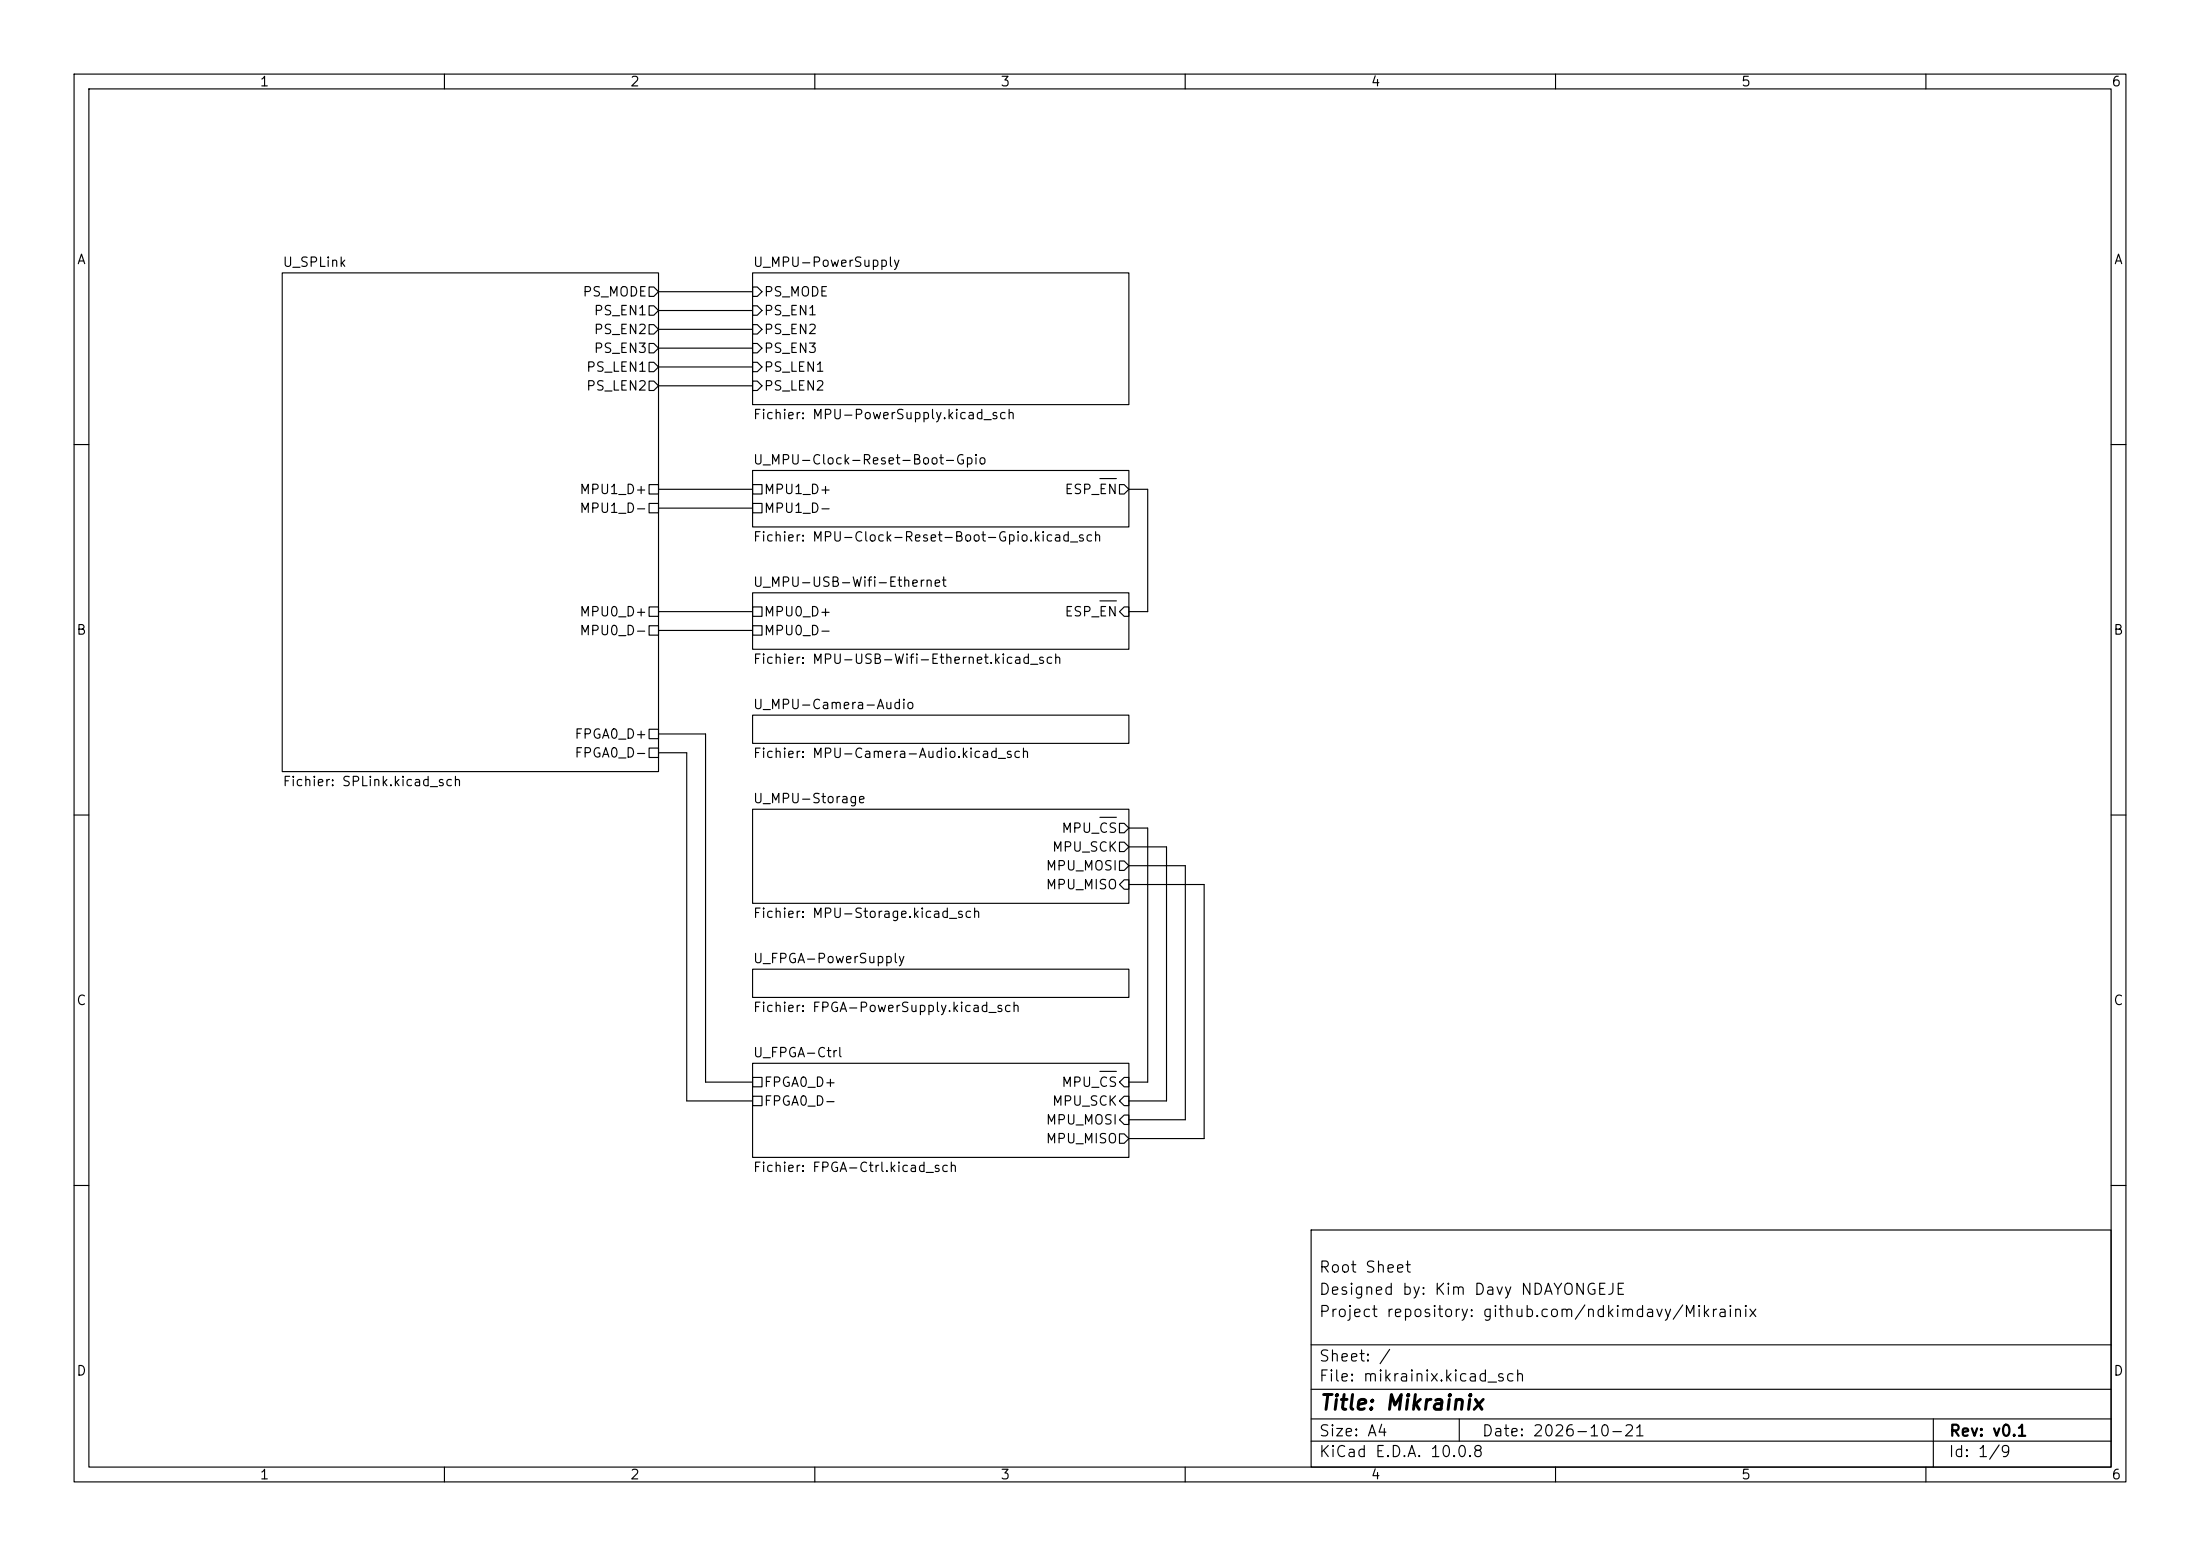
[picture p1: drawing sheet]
<svg xmlns="http://www.w3.org/2000/svg" width="297mm" height="210mm" viewBox="0 0 297 210" stroke-linecap="round" stroke-linejoin="round" font-family="sans-serif">
<g fill="none" stroke="#000" stroke-width=".15">
<path d="M10 10h277v190h-277zM12 12h273v186h-273zM60 10v2M110 10v2M160 10v2M210 10v2M260 10v2M38.1 36.8h50.8v67.3h-50.8zM87.6 38.7h.7l.6 .7-.6 .6h-.7zM88.9 39.4h12.7M101.6 36.8h50.8v17.8h-50.8zM101.6 38.7h.6l.7 .7-.7 .6h-.6z"/>
<path d="M87.6 41.3h.7l.6 .6-.6 .6h-.7zM87.6 43.8h.7l.6 .7-.6 .6h-.7zM87.6 46.4h.7l.6 .6-.6 .6h-.7zM87.6 48.9h.7l.6 .6-.6 .7h-.7zM87.6 51.4h.7l.6 .7-.6 .6h-.7zM88.9 47h12.7M88.9 52.1h12.7M88.9 44.5h12.7M88.9 41.9h12.7M88.9 49.5h12.7M101.6 41.3h.6l.7 .6-.7 .6h-.6zM101.6 43.8h.6l.7 .7-.7 .6h-.6z"/>
<path d="M101.6 46.4h.6l.7 .6-.7 .6h-.6zM101.6 48.9h.6l.7 .6-.7 .7h-.6zM101.6 51.4h.6l.7 .7-.7 .6h-.6zM10 60h2M87.6 65.4h1.3v1.3h-1.3zM87.6 67.9h1.3v1.3h-1.3zM88.9 66h12.7M88.9 68.6h12.7M101.6 63.5h50.8v7.6h-50.8zM101.6 65.4h1.3v1.3h-1.3zM101.6 67.9h1.3v1.3h-1.3zM148.5 64.6h2.2"/>
<path d="M151.1 65.4h.7l.6 .6-.6 .7h-.7zM152.4 66h2.5v16.6h-2.5M285 60h2M87.6 98.4h1.3v1.3h-1.3zM87.6 84.5h1.3v1.2h-1.3zM87.6 81.9h1.3v1.3h-1.3zM88.9 99.1h6.3v47h6.4M88.9 85.1h12.7M88.9 82.6h12.7M101.6 80h50.8v7.6h-50.8zM101.6 96.5h50.8v3.8h-50.8zM101.6 81.9h1.3v1.3h-1.3z"/>
<path d="M101.6 84.5h1.3v1.2h-1.3zM148.5 81.1h2.2M151.8 81.9h.6v1.3h-.6l-.7-.6zM10 110h2M87.6 101h1.3v1.2h-1.3zM88.9 101.6h3.8v47h8.9M101.6 109.2h50.8v12.7h-50.8zM148.5 110.3h2.2M151.1 116.2h.7l.6 .6-.6 .7h-.7zM151.1 113.7h.7l.6 .6-.6 .6h-.7zM151.1 111.1h.7l.6 .7-.6 .6h-.7zM151.8 118.7h.6v1.3h-.6l-.7-.6z"/>
<path d="M152.4 116.8h7.6v34.3h-7.6M152.4 114.3h5.1v34.3h-5.1M152.4 111.8h2.5v34.3h-2.5M152.4 119.4h10.2v34.3h-10.2M285 110h2M101.6 130.8h50.8v3.8h-50.8zM101.6 143.5h50.8v12.7h-50.8zM101.6 145.4h1.3v1.3h-1.3zM101.6 148h1.3v1.2h-1.3zM148.5 144.6h2.2M151.1 153h.7l.6 .7-.6 .6h-.7zM151.8 150.5h.6v1.3h-.6l-.7-.7z"/>
<path d="M151.8 148h.6v1.2h-.6l-.7-.6zM151.8 145.4h.6v1.3h-.6l-.7-.6zM10 160h2M177 166h108v32h-108zM285 160h2M60 198v2M110 198v2M160 198v2M177 194.5h108M177 191.5h108M177 187.5h108M177 181.5h108"/>
<path d="M197 191.5v3M210 198v2M260 198v2M261 191.5v6.5"/>
</g>
<text font-size="2" x="178" y="190.8">Title: Mikrainix</text>
<g font-size="1.5">
<text x="178" y="172.1">Root Sheet</text>
<text x="178" y="178.1">Project repository: github.com/ndkimdavy/Mikrainix</text>
<text x="178" y="175.1">Designed by: Kim Davy NDAYONGEJE</text>
<text x="178" y="184.1">Sheet: /</text>
<text x="178" y="186.8">File: mikrainix.kicad_sch</text>
<text x="178" y="197">KiCad E.D.A. 10.0.8</text>
<text x="178" y="194.2">Size: A4</text>
<text x="200" y="194.2">Date: 2026-10-21</text>
<text x="263" y="197">Id: 1/9</text>
<text x="263" y="194.2">Rev: v0.1</text>
</g>
<g font-size="1.3">
<text x="35" y="12">1</text>
<text x="85" y="12">2</text>
<text x="135" y="12">3</text>
<text x="185" y="12">4</text>
<text x="235" y="12">5</text>
<text x="285" y="12">6</text>
<text x="10.3" y="36">A</text>
<text x="285.3" y="36">A</text>
<text x="38.1" y="36.3">U_SPLink</text>
<text x="78.6" y="40.3">PS_MODE</text>
<text x="101.6" y="36.3">U_MPU-PowerSupply</text>
<text x="103" y="40.3">PS_MODE</text>
<text x="80.1" y="42.9">PS_EN1</text>
<text x="80.1" y="45.4">PS_EN2</text>
<text x="80.1" y="48">PS_EN3</text>
<text x="103" y="42.9">PS_EN1</text>
<text x="103" y="45.4">PS_EN2</text>
<text x="103" y="48">PS_EN3</text>
<text x="79" y="50.5">PS_LEN1</text>
<text x="79" y="53">PS_LEN2</text>
<text x="103" y="50.5">PS_LEN1</text>
<text x="103" y="53">PS_LEN2</text>
<text x="101.6" y="56.9">Fichier: MPU-PowerSupply.kicad_sch</text>
<text x="101.6" y="63">U_MPU-Clock-Reset-Boot-Gpio</text>
<text x="78.1" y="67">MPU1_D+</text>
<text x="78.1" y="69.5">MPU1_D-</text>
<text x="103" y="67">MPU1_D+</text>
<text x="103" y="69.5">MPU1_D-</text>
<text x="143.6" y="67">ESP_EN</text>
<text x="101.6" y="73.4">Fichier: MPU-Clock-Reset-Boot-Gpio.kicad_sch</text>
<text x="78.1" y="83.5">MPU0_D+</text>
<text x="101.6" y="79.5">U_MPU-USB-Wifi-Ethernet</text>
<text x="103" y="83.5">MPU0_D+</text>
<text x="143.6" y="83.5">ESP_EN</text>
<text x="10.2" y="86">B</text>
<text x="78.1" y="86.1">MPU0_D-</text>
<text x="101.6" y="89.9">Fichier: MPU-USB-Wifi-Ethernet.kicad_sch</text>
<text x="103" y="86.1">MPU0_D-</text>
<text x="285.2" y="86">B</text>
<text x="77.5" y="100">FPGA0_D+</text>
<text x="101.6" y="96">U_MPU-Camera-Audio</text>
<text x="38.1" y="106.4">Fichier: SPLink.kicad_sch</text>
<text x="77.5" y="102.6">FPGA0_D-</text>
<text x="101.6" y="102.6">Fichier: MPU-Camera-Audio.kicad_sch</text>
<text x="101.6" y="108.7">U_MPU-Storage</text>
<text x="143.2" y="112.7">MPU_CS</text>
<text x="141.1" y="117.8">MPU_MOSI</text>
<text x="141.9" y="115.3">MPU_SCK</text>
<text x="101.6" y="124.2">Fichier: MPU-Storage.kicad_sch</text>
<text x="141.1" y="120.3">MPU_MISO</text>
<text x="101.6" y="130.3">U_FPGA-PowerSupply</text>
<text x="10.2" y="136">C</text>
<text x="101.6" y="136.9">Fichier: FPGA-PowerSupply.kicad_sch</text>
<text x="285.2" y="136">C</text>
<text x="101.6" y="143">U_FPGA-Ctrl</text>
<text x="103" y="147">FPGA0_D+</text>
<text x="103" y="149.6">FPGA0_D-</text>
<text x="141.9" y="149.6">MPU_SCK</text>
<text x="143.2" y="147">MPU_CS</text>
<text x="141.1" y="154.6">MPU_MISO</text>
<text x="141.1" y="152.1">MPU_MOSI</text>
<text x="101.6" y="158.5">Fichier: FPGA-Ctrl.kicad_sch</text>
<text x="10.2" y="186">D</text>
<text x="285.2" y="186">D</text>
<text x="35" y="200">1</text>
<text x="85" y="200">2</text>
<text x="135" y="200">3</text>
<text x="185" y="200">4</text>
<text x="235" y="200">5</text>
<text x="285" y="200">6</text>
</g>
</svg>
